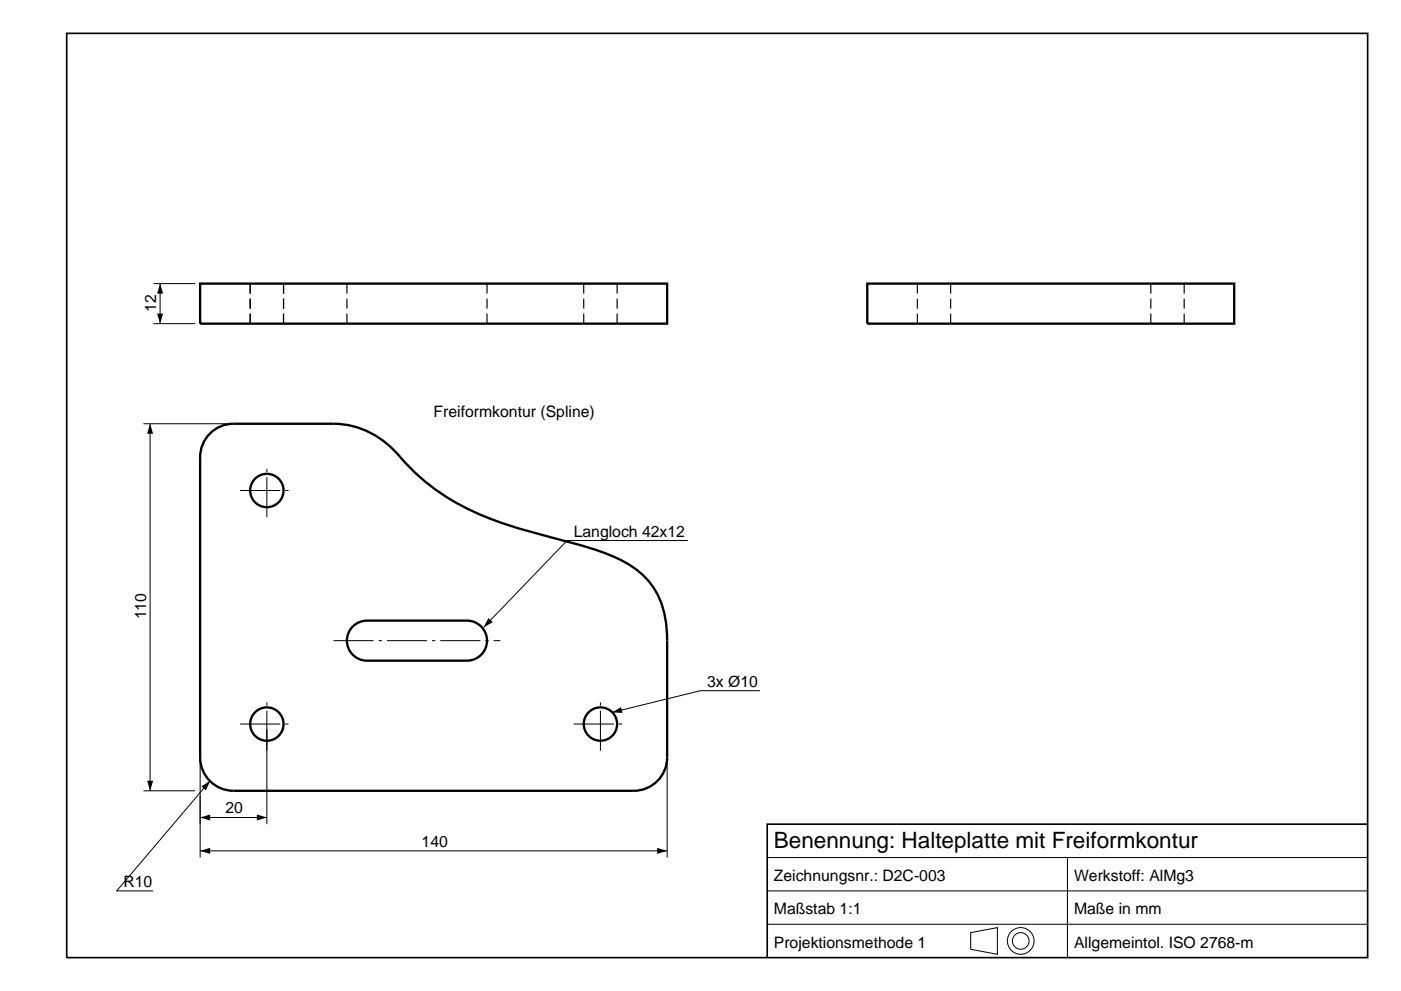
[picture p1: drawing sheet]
<svg xmlns="http://www.w3.org/2000/svg" width="420mm" height="297mm" viewBox="0 0 420 297" stroke-linecap="round" stroke-linejoin="round" font-family="sans-serif">
<path d="M20 10h390v277h-390zM410 247h-180v40" fill="none" stroke="#000" stroke-width=".5"/>
<g fill="none" stroke="#000" stroke-width=".3">
<path d="M46 97h12.5M46 85h12.5M48 85v12M43 127h25.5M45 127v110M206.2 162h-36.2l-25 26M60 218.5v38.5M80 218.5v28.5M227.8 207h-17.8l-26.5 6.5M43 237h15.5M63 234l-28 33h10.9M200 228.5v28.5"/>
<path d="M60 255h140M60 245h20M230 257h180M320 257v30M230 277h180M230 267h180M291 279.5l8-1.5v8l-8-1.5z"/>
<circle cx="306" cy="282" r="4"/>
<circle cx="306" cy="282" r="2.5"/>
</g>
<g fill="none" stroke="#000" stroke-width=".7" stroke-linecap="butt">
<path d="M60 85h140v12h-140zM260 85h110v12h-110zM62.5 130.4a10 10 0 0 1 7.5-3.4h30a26 26 0 0 1 20 10 70 70 0 0 0 34.1 20.9l13 3.6a78.2 78.2 0 0 1 21.9 8 22.7 22.7 0 0 1 10.7 17.8l.3 4.7v35a10 10 0 0 1-10 10h-120a10 10 0 0 1-10-10v-90a10 10 0 0 1 2.5-6.6zM105.8 187.8a6 6 0 0 1 4.2-1.8h30a6 6 0 0 1 6 6 6 6 0 0 1-6 6h-30a6 6 0 0 1-5.5-3.7 6 6 0 0 1 1.3-6.5z"/>
<circle cx="80" cy="147" r="5"/>
<circle cx="80" cy="217" r="5"/>
<circle cx="180" cy="217" r="5"/>
</g>
<path d="M72 147h16M80 155v-16M100 192h50M72 217h16M172 217h16M80 225v-16M180 225v-16" fill="none" stroke="#000" stroke-width=".3" stroke-dasharray="12 1.5 1 1.5" stroke-linecap="butt"/>
<path d="M75 97v-12M85 97v-12M104 97v-12M146 97v-12M175 97v-12M185 97v-12M275 97v-12M285 97v-12M345 97v-12M355 97v-12" fill="none" stroke="#000" stroke-width=".35" stroke-dasharray="3 1.5" stroke-linecap="butt"/>
<path d="M47.1 94h1.8l-.9 3zM48 85l.9 3h-1.8zM45 127l.9 3h-1.8zM146.4 185.2l1.3 1.3-2.7 1.5zM183.5 213.5l2.7-1.6 .4 1.8zM44.1 234h1.8l-.9 3zM60.4 235.7l2.6-1.7-1.3 2.9zM60 255l3-.9v1.8zM60 245l3-.9v1.8zM77 244.1l3 .9-3 .9zM197 254.1l3 .9-3 .9z" fill="#000"/>
<text font-size="6.7" x="232" y="254">Benennung: Halteplatte mit Freiformkontur</text>
<g font-size="4.7">
<text x="46.8" y="93.4" transform="rotate(-90 46.8 93.4)">12</text>
<text x="130" y="125">Freiformkontur (Spline)</text>
<text x="172" y="160.8">Langloch 42x12</text>
<text x="43.8" y="185.6" transform="rotate(-90 43.8 185.6)">110</text>
<text x="212" y="205.8">3x Ø10</text>
<text x="67.6" y="243.8">20</text>
<text x="126.4" y="253.8">140</text>
<text x="37" y="265.8">R10</text>
<text x="232" y="264">Zeichnungsnr.: D2C-003</text>
<text x="322" y="264">Werkstoff: AlMg3</text>
<text x="232" y="274">Maßstab 1:1</text>
<text x="322" y="274">Maße in mm</text>
<text x="232" y="284">Projektionsmethode 1</text>
<text x="322" y="284">Allgemeintol. ISO 2768-m</text>
</g>
</svg>
